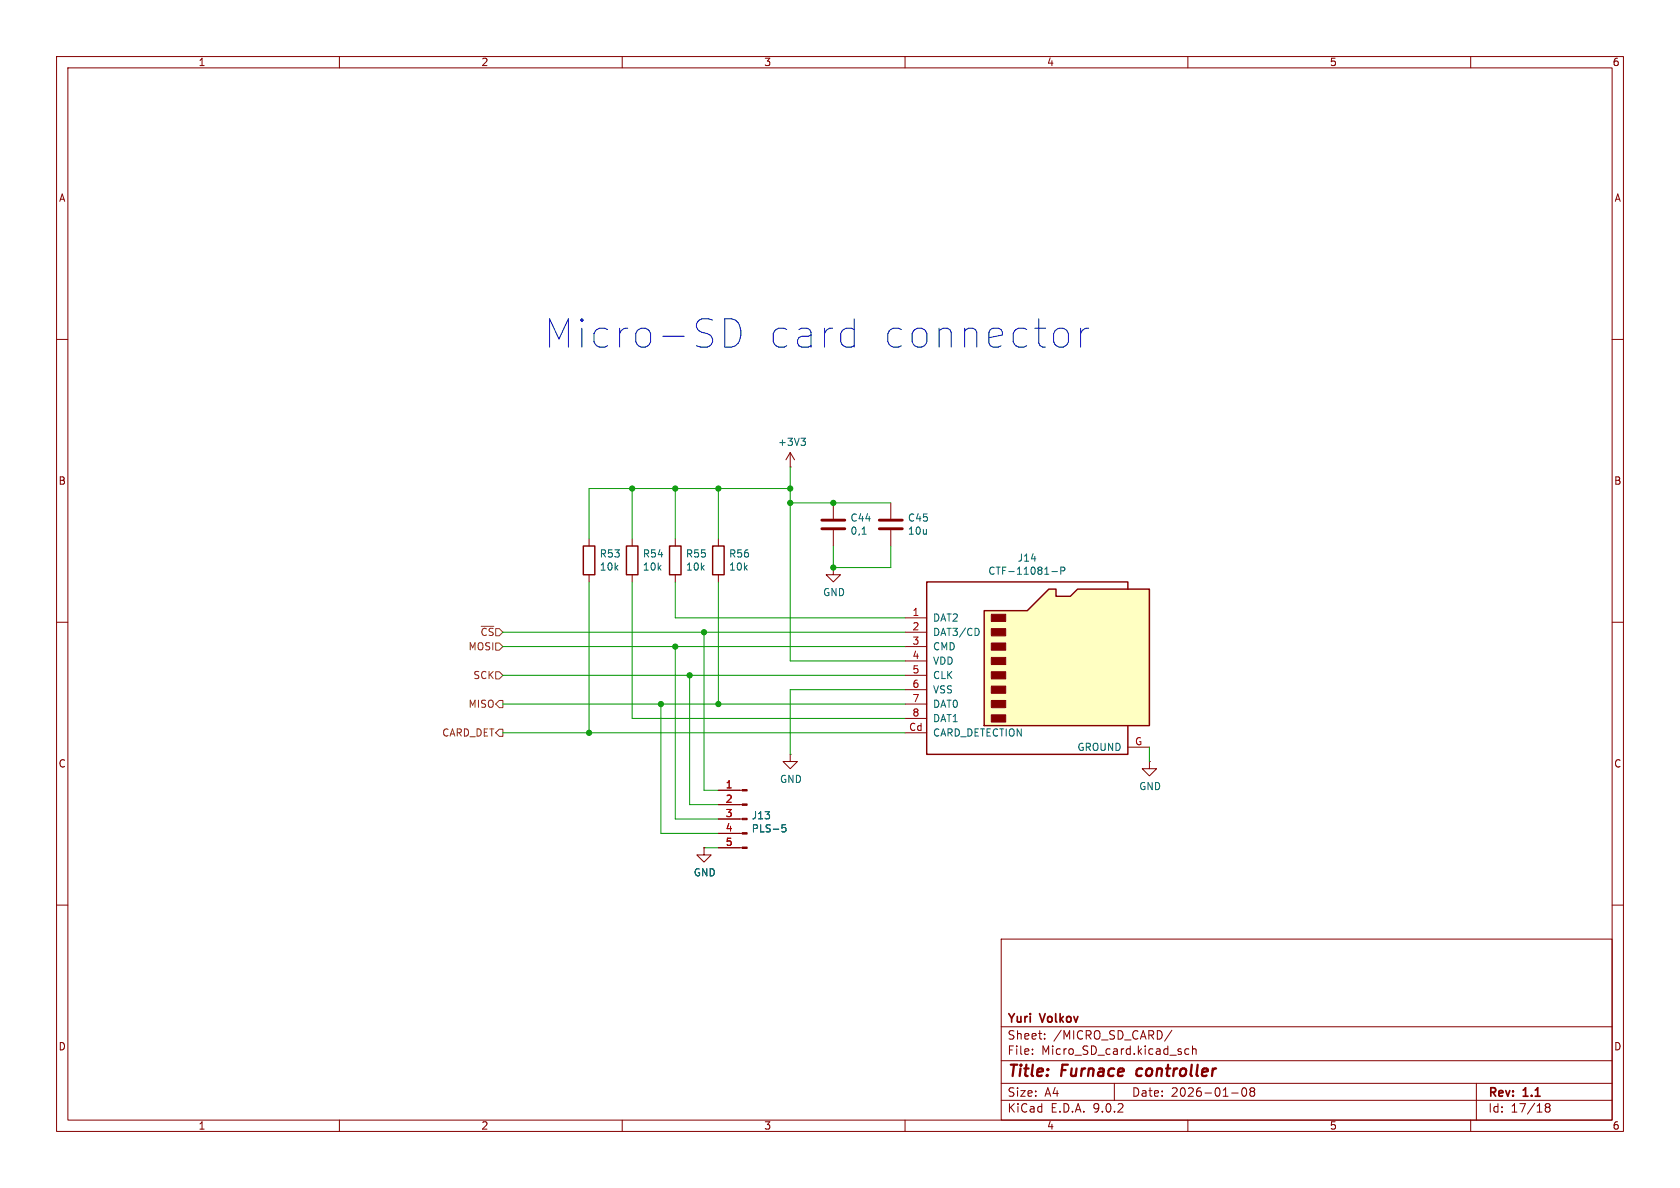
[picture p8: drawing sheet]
<svg xmlns="http://www.w3.org/2000/svg" width="297mm" height="210mm" viewBox="0 0 297 210" stroke-linecap="round" stroke-linejoin="round" font-family="sans-serif">
<g fill="none" stroke="#840000" stroke-width=".18">
<path d="M10 10h277v190h-277zM12 12h273v186h-273zM60 10v2M110 10v2M160 10v2M210 10v2M260 10v2M10 60h2M285 60h2M111.8 95.3v1.2M10 110h2M111.8 101.6v1.3"/>
<path d="M285 110h2M127 139.7h4.2M124.5 149.9v1.2h1.2l-1.2 1.3-1.3-1.3h1.3M124.5 149.9h.1M127 142.2h4.2M127 144.8h4.2M127 147.3h4.2M127 149.9h4.2M10 160h2M177 166h108v32h-108zM285 160h2M60 198v2"/>
<path d="M110 198v2M160 198v2M177 194.5h108M177 191.5h108M177 187.5h108M177 181.5h108M182.5 186.3v.1M182.5 185.5v.1M184.7 183.6v.1M184.7 182.8v.1M197 191.5v3M207.2 182.1l-1.3 2"/>
<path d="M210 198v2M210.2 185.5l-.5-.1-.2 .3v.4l.1 .2h.6M210.8 185.5l.2-.1 .4 .1 .1 .9M210.8 184.9v1.5M217.7 193.2h1.2M219.7 192.4l.2-.1a.81 .81 0 0 1 .6 .6 .81 .81 0 0 1-.3 .8l-.2 .1a.81 .81 0 0 1-.3-1.4zM221.2 192.9l-.2-.2 .2-.4 .5 .1 .1 .2-.3 .3M221.2 192.9l-.2 .3v.5l.2 .1 .5-.1 .1-.2-.1-.4-.2-.2M221.2 192.9h.3M260 198v2M261 191.5v6.5M273.5 195.7l-.3-.2 .3-.4 .4 .1 .1 .2-.3 .3"/>
<path d="M273.5 195.7l-.3 .3v.5l.3 .1 .4-.1 .1-.2v-.4l-.3-.2M273.5 195.7h.2"/>
</g>
<path d="M201.1 189.1l-.2 .7 .3 .4" fill="none" stroke="#840000" stroke-width=".4"/>
<path d="M110.7 96.5h2.1v5.1h-2.1z" fill="none" stroke="#840000" stroke-width=".25"/>
<g fill="#840000" stroke="#840000" stroke-width=".18">
<path d="M131.2 139.6h.9v.2h-.9z"/>
<path d="M131.2 142.1h.9v.3h-.9z"/>
<path d="M131.2 144.7h.9v.2h-.9z"/>
<path d="M131.2 147.2h.9v.2h-.9z"/>
<path d="M131.2 149.7h.9v.3h-.9z"/>
</g>
<path d="M138.9 145.8h-.6l-.1 .6 .2-.1h.4l.1 .2v.4l-.2 .2-.5-.2" fill="none" stroke="#006464" stroke-width=".18"/>
<path d="M174 108h7.6l3.8-3.9h1.3v1.3h2.5l1.3-1.3h12.7v24.2h-29.2z" fill="#ffffc2"/>
<path d="M103.1 96.5h2.1v5.1h-2.1zM118.4 96.5h2v5.1h-2zM126 96.5h2v5.1h-2zM174 108h7.6l3.8-3.9h1.3v1.3h2.5l1.3-1.3h12.7v24.2h-29.2zM199.4 104.1v-1.2h-35.6v30.5h35.6v-5.1" fill="none" stroke="#840000" stroke-width=".25"/>
<g fill="#840000" stroke="#840000" stroke-width=".18">
<path d="M175.3 108.6h2.5v1.3h-2.5z"/>
<path d="M175.3 111.1h2.5v1.3h-2.5z"/>
<path d="M175.3 113.7h2.5v1.2h-2.5z"/>
<path d="M175.3 116.2h2.5v1.3h-2.5z"/>
<path d="M175.3 118.7h2.5v1.3h-2.5z"/>
<path d="M175.3 121.3h2.5v1.3h-2.5z"/>
<path d="M175.3 123.8h2.5v1.3h-2.5z"/>
<path d="M175.3 126.4h2.5v1.2h-2.5z"/>
</g>
<g fill="none" stroke="#840000" stroke-width=".18">
<path d="M104.1 95.3v1.2M119.4 95.3v1.2M127 95.3v1.2M139.7 82.6h.1M139.7 80l-.8 1.3M139.7 80l.8 1.3M139.7 80v2.6M147.3 88.9v2.8M147.3 93.7v2.8M157.5 88.9v2.8M157.5 93.7v2.8M104.1 101.6v1.3"/>
<path d="M119.4 101.6v1.3M127 101.6v1.3M147.3 100.3v1.3h1.3l-1.3 1.3-1.3-1.3h1.3M147.3 100.3h.1M160 109.2h3.8M160 111.8h3.8M160 114.3h3.8M160 116.8h3.8M160 119.4h3.8M127 139.7h3.8M139.7 133.4v1.2h1.3l-1.3 1.3-1.3-1.3h1.3M139.7 133.4h.1"/>
<path d="M160 121.9h3.8M160 124.5h3.8M160 127h3.8M160 129.5h3.8M199.4 132.1h3.8M203.2 134.6v1.3h1.3l-1.3 1.3-1.3-1.3h1.3M203.2 134.6h.1M124.5 149.9h.1M127 142.2h3.8M127 144.8h3.8M127 147.3h3.8M127 149.9h3.8"/>
</g>
<path d="M141.6 77.5h.8l-.4 .4M142.1 77.9l.3 .3v.3l-.3 .2M152.4 94.4h.7M172.9 111.1l.2 .5-.2 .7M186 101h.9M187.5 100.9h.6l.2-.2-.1-.3-.7-.2v1.3M138.9 145.8h-.6l-.1 .6 .2-.1h.4l.1 .2v.4l-.2 .2-.5-.2" fill="none" stroke="#006464" stroke-width=".18"/>
<path d="M145.3 91.9h4.1M145.3 93.5h4.1M155.4 91.9h4.1M155.4 93.5h4.1" fill="none" stroke="#840000" stroke-width=".51"/>
<path d="M87.6 118.7h.7l.6 .7-.6 .6h-.7zM87.6 113.7h.7l.6 .6-.6 .6h-.7zM87.6 124.5l.7-.7h.6v1.3h-.6zM88.3 128.9h.6v1.3h-.6l-.7-.7z" fill="none" stroke="#725600" stroke-width=".18"/>
<g fill="none" stroke="#009600" stroke-width=".18">
<path d="M111.8 86.4v8.9M119.4 86.4v8.9M127 86.4v8.9M139.7 82.6v34.2h20.3M139.7 88.9h17.8M139.7 86.4h-35.6v8.9M147.3 96.5v3.8h10.2v-3.8M88.9 114.3h71.1M88.9 111.8h71.1M88.9 119.4h71.1M104.1 102.9v26.6M111.8 102.9v24.1h48.2"/>
<path d="M119.4 102.9v6.3h40.6M119.4 114.3v30.5h7.6M121.9 119.4v22.8h5.1M124.5 111.8v27.9h2.5M127 102.9v21.6M88.9 124.5h71.1M88.9 129.5h71.1M116.8 124.5v22.8h10.2M160 121.9h-20.3v11.5M203.2 132.1v2.5M124.5 149.9h2.5"/>
</g>
<path d="M128.1 56.4h1.2a2.09 2.09 0 0 1 1.7 2.1 2.32 2.32 0 0 1-2.9 2.9zM188.4 58.3l.5 .7v1.4l-.5 .7M191 58v3.4M192.5 58a1.28 1.28 0 0 0-1.5 1" fill="none" stroke="#0000c2" stroke-width=".18"/>
<g fill="#009600" stroke="#009600" stroke-width=".18">
<circle cx="139.7" cy="86.4" r=".46"/>
<circle cx="127" cy="86.4" r=".46"/>
<circle cx="119.4" cy="114.3" r=".46"/>
<circle cx="116.8" cy="124.5" r=".46"/>
<circle cx="104.1" cy="129.5" r=".46"/>
<circle cx="111.8" cy="86.4" r=".46"/>
<circle cx="119.4" cy="86.4" r=".46"/>
<circle cx="127" cy="124.5" r=".46"/>
<circle cx="121.9" cy="119.4" r=".46"/>
<circle cx="139.7" cy="88.9" r=".46"/>
<circle cx="147.3" cy="100.3" r=".46"/>
<circle cx="147.3" cy="88.9" r=".46"/>
<circle cx="124.5" cy="111.8" r=".46"/>
</g>
<g font-size="7" fill="#0000c2">
<text x="96.6" y="62">Micro-SD</text>
<text x="135.9" y="62">card</text>
<text x="155.6" y="62">connector</text>
</g>
<g font-size="2.8" fill="#840000">
<text x="178" y="190.9">Title:</text>
<text x="187.7" y="190.9">Furnace</text>
<text x="201.8" y="190.9">controller</text>
</g>
<g font-size="2.1" fill="#840000">
<text x="178" y="184">Sheet:</text>
<text x="178" y="181.2">Yuri</text>
<text x="184" y="181.2">Volkov</text>
<text x="186.2" y="184">/MICRO_SD_CARD/</text>
<text x="178" y="186.7">File:</text>
<text x="184.1" y="186.7">Micro_SD_card.kicad_sch</text>
<text x="178" y="196.9">KiCad</text>
<text x="178" y="194.1">Size:</text>
<text x="184.7" y="194.1">A4</text>
<text x="185.7" y="196.9">E.D.A.</text>
<text x="193.3" y="196.9">9.0.2</text>
<text x="200" y="194.1">Date:</text>
<text x="207" y="194.1">2026-01-08</text>
<text x="263" y="194.3">Rev:</text>
<text x="263" y="196.9">Id:</text>
<text x="267.1" y="196.9">17/18</text>
<text x="269.4" y="194.3">1.1</text>
</g>
<g font-size="1.8" fill="#840000">
<text x="35" y="11.9">1</text>
<text x="85" y="11.9">2</text>
<text x="135" y="11.9">3</text>
<text x="185" y="11.9">4</text>
<text x="235" y="11.9">5</text>
<text x="285" y="11.9">6</text>
<text x="10.3" y="35.9">A</text>
<text x="285.3" y="35.9">A</text>
<text x="10.3" y="85.9">B</text>
<text x="285.3" y="85.9">B</text>
<text x="10.3" y="135.9">C</text>
<text x="285.3" y="135.9">C</text>
<text x="10.3" y="185.9">D</text>
<text x="285.3" y="185.9">D</text>
<text x="35" y="199.9">1</text>
<text x="85" y="199.9">2</text>
<text x="135" y="199.9">3</text>
<text x="185" y="199.9">4</text>
<text x="235" y="199.9">5</text>
<text x="285" y="199.9">6</text>
</g>
<g font-size="1.8" fill="#006464">
<text x="137.4" y="79">+3V3</text>
<text x="150.3" y="92.4">C44</text>
<text x="150.3" y="94.7">0,1</text>
<text x="160.4" y="92.4">C45</text>
<text x="160.4" y="94.7">10u</text>
<text x="105.9" y="101.1">10k</text>
<text x="105.9" y="98.8">R53</text>
<text x="113.5" y="101.1">10k</text>
<text x="113.5" y="98.8">R54</text>
<text x="121.2" y="101.1">10k</text>
<text x="121.2" y="98.8">R55</text>
<text x="128.8" y="101.1">10k</text>
<text x="128.8" y="98.8">R56</text>
<text x="174.6" y="101.8">CTF-11081-P</text>
<text x="179.8" y="99.5">J14</text>
<text x="145.4" y="105.6">GND</text>
<text x="164.8" y="110.1">DAT2</text>
<text x="164.8" y="112.6">DAT3/CD</text>
<text x="164.8" y="115.2">CMD</text>
<text x="164.8" y="117.7">VDD</text>
<text x="164.8" y="120.2">CLK</text>
<text x="164.8" y="122.8">VSS</text>
<text x="164.8" y="125.3">DAT0</text>
<text x="164.8" y="127.9">DAT1</text>
<text x="164.8" y="130.4">CARD_DETECTION</text>
<text x="190.4" y="132.9">GROUND</text>
<text x="137.8" y="138.6">GND</text>
<text x="201.3" y="139.9">GND</text>
<text x="132.8" y="147.3">PLS-5</text>
<text x="132.8" y="145">J13</text>
<text x="122.6" y="155.1">GND</text>
</g>
<g font-size="1.8" fill="#725600">
<text x="84.8" y="112.6">~{CS}</text>
<text x="82.7" y="115.2">MOSI</text>
<text x="82.7" y="125.3">MISO</text>
<text x="83.6" y="120.2">SCK</text>
<text x="78.1" y="130.4">CARD_DET</text>
</g>
<g font-size="1.8" fill="#a90000">
<text x="161.2" y="109">1</text>
<text x="161.2" y="111.5">2</text>
<text x="161.2" y="114">3</text>
<text x="161.2" y="116.6">4</text>
<text x="161.2" y="119.1">5</text>
<text x="161.2" y="121.7">6</text>
<text x="161.2" y="124.2">7</text>
<text x="160.6" y="129.3">Cd</text>
<text x="161.2" y="126.7">8</text>
<text x="200.6" y="131.8">G</text>
<text x="128.2" y="139.4">1</text>
<text x="128.2" y="142">2</text>
<text x="128.2" y="144.5">3</text>
<text x="128.2" y="147.1">4</text>
<text x="128.2" y="149.6">5</text>
</g>
</svg>
